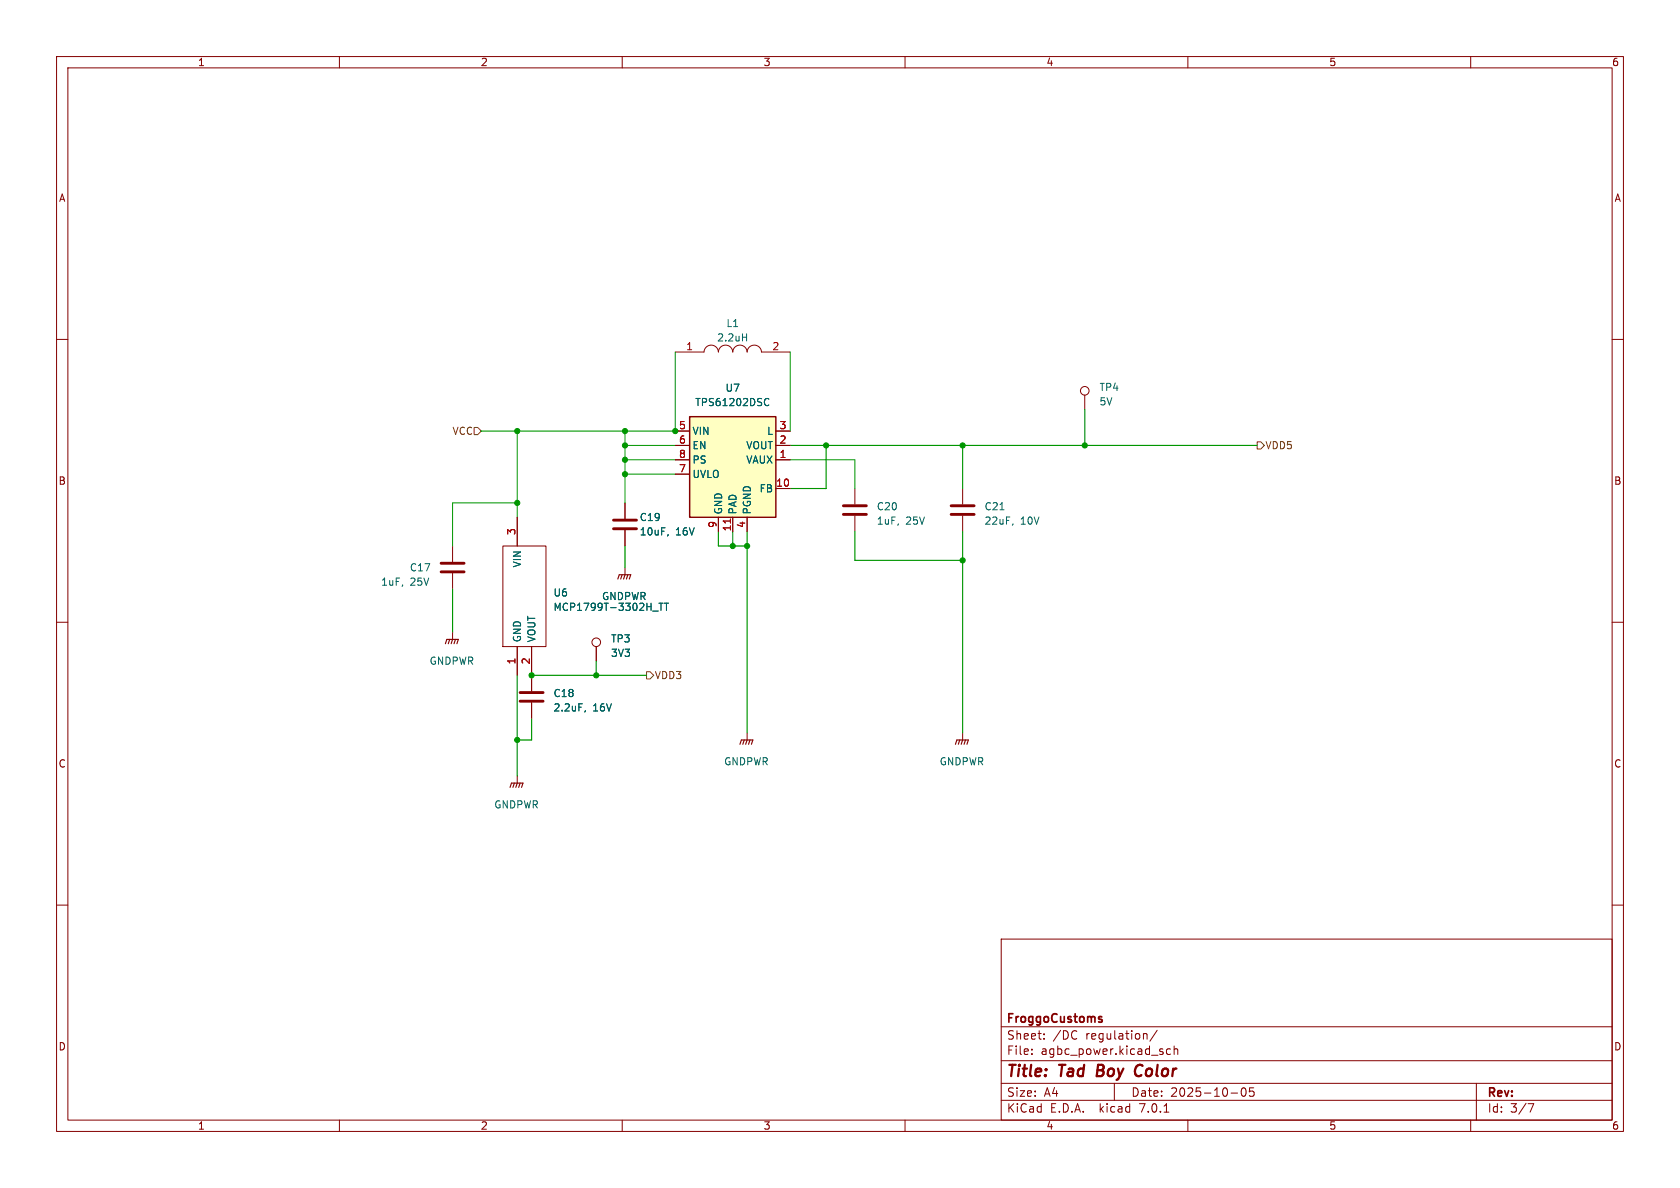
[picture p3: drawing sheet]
<svg xmlns="http://www.w3.org/2000/svg" width="297mm" height="210mm" viewBox="0 0 297 210" stroke-linecap="round" stroke-linejoin="round" font-family="sans-serif">
<g fill="none" stroke="#840000" stroke-width=".18">
<path d="M10 10h277v190h-277zM12 12h273v186h-273zM60 10v2M110 10v2M160 10v2M210 10v2M260 10v2M10 60h2M285 60h2M119.4 62.2h5.1a1.27 1.27 0 0 1 1.2-1.2 1.27 1.27 0 0 1 1.3 1.2 1.27 1.27 0 0 1 1.3-1.2 1.27 1.27 0 0 1 1.2 1.2 1.27 1.27 0 0 1 1.3-1.2 1.27 1.27 0 0 1 1.3 1.2 1.27 1.27 0 0 1 1.2-1.2 1.27 1.27 0 0 1 1.3 1.2h5.1M119.4 78.7h2.5M119.4 76.2h2.5"/>
<path d="M137.2 78.7h2.5M137.2 76.2h2.5M191.8 69.9v2.5M80 96.5v2.8M88.9 96.5h7.6v17.8h-7.6zM91.4 91.4v5.1M110.5 88.9v2.8M110.5 93.7v2.8M119.4 81.3h2.5M119.4 83.8h2.5M127 91.4v2.6M129.5 91.4v2.6"/>
<path d="M132.1 91.4v2.6M137.2 81.3h2.5M137.2 86.4h2.5M151.1 86.4v2.8M151.1 91.2v2.8M170.2 86.4v2.8M170.2 91.2v2.8M10 110h2M80 101.3v2.8M80 111.8v1.2M91.4 114.3v5.1M94 114.3v7.9"/>
<path d="M105.4 114.3v2.5M110.5 100.3v1.3M285 110h2M91.4 137.2v1.2M94 124.2v2.8M132.1 129.5v1.3M170.2 129.5v1.3M10 160h2M285 160h2M177 166h108v32h-108zM60 198v2M110 198v2"/>
<path d="M160 198v2M177 194.5h108M177 191.5h108M177 187.5h108M177 181.5h108M182.4 186.3v.1M182.4 185.5v.1M184.6 183.6v.1M184.6 182.8v.1M197 191.5v3M202.4 182.7h.2l.2 .2v.8M204.6 182.1l-1.3 2"/>
<path d="M205.8 196.6h.8M206.9 185.5l-.4-.1-.3 .3v.4l.2 .2h.5M207.6 185.5l.2-.1 .3 .1 .1 .9M207.6 184.9v1.5M210 198v2M217.6 193.2h1.2M219.6 192.4l.2-.1a.81 .81 0 0 1 .6 .6 .81 .81 0 0 1-.3 .8l-.2 .1a.81 .81 0 0 1-.6-.6 .81 .81 0 0 1 .3-.8zM221.6 192.3h-.7v.7l.2-.1h.5l.1 .3-.1 .5-.2 .1-.5-.1M260 198v2M261 191.5v6.5M270.1 195.1h1l-.6 1.5"/>
<circle cx="191.8" cy="69.1" r=".76"/>
<circle cx="105.4" cy="113.5" r=".76"/>
</g>
<path d="M194.8 180.3v.3" fill="none" stroke="#840000" stroke-width=".3"/>
<path d="M78 99.6h4M108.5 93.5h4M108.5 91.9h4M149.1 90.9h4.1M149.1 89.4h4.1M168.1 90.9h4.1M168.1 89.4h4.1M78 101.1h4M91.9 124h4.1M91.9 122.4h4.1" fill="none" stroke="#840000" stroke-width=".51"/>
<path d="M131.3 59.6h.7M132 59v1.3M135.4 70.5l.3-.1 .2 .2M135.9 71.6l-.2 .1-.3-.1M118.1 94.5l-.1 .2M179.1 92.6l-.1 .2M115.4 108h1M116.5 106.6h.7M116.9 106.6v1.3M117.5 106.6h.7M117.8 106.6v1.3M103.5 125.6l-.1 .3" fill="none" stroke="#006464" stroke-width=".18"/>
<path d="M121.9 73.7h15.3v17.7h-15.3z" fill="#ffffc2" stroke="#ffffc2" stroke-width=".18"/>
<path d="M121.9 73.7h15.3v17.7h-15.3z" fill="none" stroke="#840000" stroke-width=".25"/>
<path d="M129.1 91.7v.8" fill="none" stroke="#a90000" stroke-width=".18"/>
<g fill="none" stroke="#840000" stroke-width=".2">
<path d="M78.7 113.8l.3-.8h2l-.2 .8M79.5 113l-.3 .8M80 113l-.2 .8M80.5 113l-.2 .8M109.2 102.4l.3-.8h2l-.2 .8M110 101.6l-.3 .8M110.5 101.6l-.3 .8M111 101.6l-.3 .8M90.2 139.2l.2-.8h2.1l-.3 .8M90.9 138.4l-.2 .8M91.4 138.4l-.2 .8M91.9 138.4l-.2 .8"/>
<path d="M130.8 131.6l.3-.8h2l-.3 .8M131.6 130.8l-.3 .8M132.1 130.8l-.3 .8M132.6 130.8l-.3 .8M168.9 131.6l.3-.8h2l-.3 .8M169.7 130.8l-.3 .8M170.2 130.8l-.3 .8M170.7 130.8l-.3 .8"/>
</g>
<path d="M83.8 75.6h.7l.6 .6-.6 .6h-.7zM222.2 78.1h.7l.6 .6-.6 .7h-.7zM114.3 118.7h.6l.7 .7-.7 .6h-.6z" fill="none" stroke="#725600" stroke-width=".18"/>
<g fill="none" stroke="#009600" stroke-width=".2">
<path d="M139.7 78.7h82.5M146 78.7v7.7h-6.3M170.2 78.7v7.7M191.8 72.4v6.3M110.5 96.5v3.8M127 94v2.5h5.1M129.5 94v2.5M132.1 94v35.5M151.1 94v5.1h19.1M170.2 94v35.5M80 104.1v7.7M91.4 119.4v17.8"/>
<path d="M94 119.4h20.3M105.4 116.8v2.6M94 127v3.8h-2.6"/>
</g>
<path d="M91.4 76.2v15.2M110.5 76.2v12.7M110.5 78.7h8.9M119.4 62.2v14h-34.3M139.7 62.2v14M91.4 88.9h-11.4v7.6M110.5 83.8h8.9M110.5 81.3h8.9M139.7 81.3h11.4v5.1" fill="none" stroke="#009600" stroke-width=".18"/>
<g fill="#009600" stroke="#009600" stroke-width=".18">
<circle cx="110.5" cy="76.2" r=".46"/>
<circle cx="119.4" cy="76.2" r=".46"/>
<circle cx="110.5" cy="83.8" r=".46"/>
<circle cx="129.5" cy="96.5" r=".46"/>
<circle cx="132.1" cy="96.5" r=".46"/>
<circle cx="91.4" cy="76.2" r=".46"/>
<circle cx="91.4" cy="88.9" r=".46"/>
<circle cx="110.5" cy="78.7" r=".46"/>
<circle cx="110.5" cy="81.3" r=".46"/>
<circle cx="146" cy="78.7" r=".46"/>
<circle cx="170.2" cy="78.7" r=".46"/>
<circle cx="191.8" cy="78.7" r=".46"/>
<circle cx="170.2" cy="99.1" r=".46"/>
<circle cx="94" cy="119.4" r=".46"/>
<circle cx="91.4" cy="130.8" r=".46"/>
<circle cx="105.4" cy="119.4" r=".46"/>
</g>
<g font-size="2.8" fill="#840000">
<text x="178" y="190.8">Title:</text>
<text x="187.4" y="190.8">Tad</text>
<text x="194.6" y="190.8">Boy Color</text>
</g>
<g font-size="2.1" fill="#840000">
<text x="178" y="183.9">Sheet:</text>
<text x="178" y="181.1">FroggoCustoms</text>
<text x="186.2" y="183.9">/DC</text>
<text x="191.9" y="183.9">regulation/</text>
<text x="178" y="186.6">File:</text>
<text x="184" y="186.6">agbc_power.kicad_sch</text>
<text x="178" y="196.8">KiCad</text>
<text x="178" y="194">Size:</text>
<text x="184.6" y="194">A4</text>
<text x="185.7" y="196.8">E.D.A.</text>
<text x="194.4" y="196.8">kicad</text>
<text x="200" y="194">Date:</text>
<text x="201.5" y="196.8">7.0.1</text>
<text x="206.9" y="194">2025-10-05</text>
<text x="263" y="194.2">Rev:</text>
<text x="263" y="196.8">Id:</text>
<text x="267" y="196.8">3/7</text>
</g>
<g font-size="1.8" fill="#840000">
<text x="35" y="11.8">1</text>
<text x="85" y="11.8">2</text>
<text x="135" y="11.8">3</text>
<text x="185" y="11.8">4</text>
<text x="235" y="11.8">5</text>
<text x="285" y="11.8">6</text>
<text x="10.4" y="35.8">A</text>
<text x="285.4" y="35.8">A</text>
<text x="10.3" y="85.8">B</text>
<text x="285.3" y="85.8">B</text>
<text x="10.3" y="135.8">C</text>
<text x="285.3" y="135.8">C</text>
<text x="10.3" y="185.8">D</text>
<text x="285.3" y="185.8">D</text>
<text x="35" y="199.8">1</text>
<text x="85" y="199.8">2</text>
<text x="135" y="199.8">3</text>
<text x="185" y="199.8">4</text>
<text x="235" y="199.8">5</text>
<text x="285" y="199.8">6</text>
</g>
<g font-size="1.8" fill="#006464">
<text x="128.4" y="58">L1</text>
<text x="126.7" y="60.5">2.2uH</text>
<text x="122.9" y="71.9">TPS61202DSC</text>
<text x="128.2" y="69.4">U7</text>
<text x="194.3" y="69.3">TP4</text>
<text x="194.3" y="71.8">5V</text>
<text x="122.4" y="77">VIN</text>
<text x="135.5" y="77">L</text>
<text x="122.4" y="79.6">EN</text>
<text x="122.4" y="82.1">PS</text>
<text x="131.8" y="82.1">VAUX</text>
<text x="131.8" y="79.6">VOUT</text>
<text x="122.4" y="84.6">UVLO</text>
<text x="134.2" y="87.2">FB</text>
<text x="113" y="92.3">C19</text>
<text x="113" y="94.8">10uF,</text>
<text x="119.4" y="94.8">16V</text>
<text x="127.8" y="90.9" transform="rotate(-90 127.8 90.9)">GND</text>
<text x="130.4" y="90.9" transform="rotate(-90 130.4 90.9)">PAD</text>
<text x="132.9" y="90.9" transform="rotate(-90 132.9 90.9)">PGND</text>
<text x="154.9" y="90.4">C20</text>
<text x="154.9" y="92.9">1uF,</text>
<text x="160.1" y="92.9">25V</text>
<text x="174" y="90.4">C21</text>
<text x="174" y="92.9">22uF,</text>
<text x="180.4" y="92.9">10V</text>
<text x="72.4" y="101.2">C17</text>
<text x="92.3" y="100.4" transform="rotate(-90 92.3 100.4)">VIN</text>
<text x="67.3" y="103.7">1uF,</text>
<text x="72.5" y="103.7">25V</text>
<text x="97.8" y="105.6">U6</text>
<text x="106.4" y="106.2">GNDPWR</text>
<text x="92.3" y="113.5" transform="rotate(-90 92.3 113.5)">GND</text>
<text x="94.8" y="113.5" transform="rotate(-90 94.8 113.5)">VOUT</text>
<text x="97.8" y="108.1">MCP1799T-3302H_TT</text>
<text x="108" y="113.7">TP3</text>
<text x="75.9" y="117.7">GNDPWR</text>
<text x="108" y="116.3">3V3</text>
<text x="97.8" y="123.4">C18</text>
<text x="97.8" y="125.9">2.2uF,</text>
<text x="104.8" y="125.9">16V</text>
<text x="128" y="135.4">GNDPWR</text>
<text x="166.1" y="135.4">GNDPWR</text>
<text x="87.3" y="143.1">GNDPWR</text>
</g>
<g font-size="1.8" fill="#a90000">
<text x="121.3" y="62">1</text>
<text x="136.5" y="62">2</text>
<text x="120" y="75.9">5</text>
<text x="137.8" y="75.9">3</text>
<text x="120" y="78.5">6</text>
<text x="120" y="83.6">7</text>
<text x="120" y="81">8</text>
<text x="137.8" y="81">1</text>
<text x="137.8" y="78.5">2</text>
<text x="137.2" y="86.1">10</text>
<text x="91.2" y="94.6" transform="rotate(-90 91.2 94.6)">3</text>
<text x="126.7" y="93.4" transform="rotate(-90 126.7 93.4)">9</text>
<text x="129.3" y="94" transform="rotate(-90 129.3 94)">11</text>
<text x="131.8" y="93.4" transform="rotate(-90 131.8 93.4)">4</text>
<text x="91.2" y="117.5" transform="rotate(-90 91.2 117.5)">1</text>
<text x="93.7" y="117.5" transform="rotate(-90 93.7 117.5)">2</text>
</g>
<g font-size="1.8" fill="#725600">
<text x="79.9" y="77">VCC</text>
<text x="223.7" y="79.6">VDD5</text>
<text x="115.8" y="120.2">VDD3</text>
</g>
</svg>
